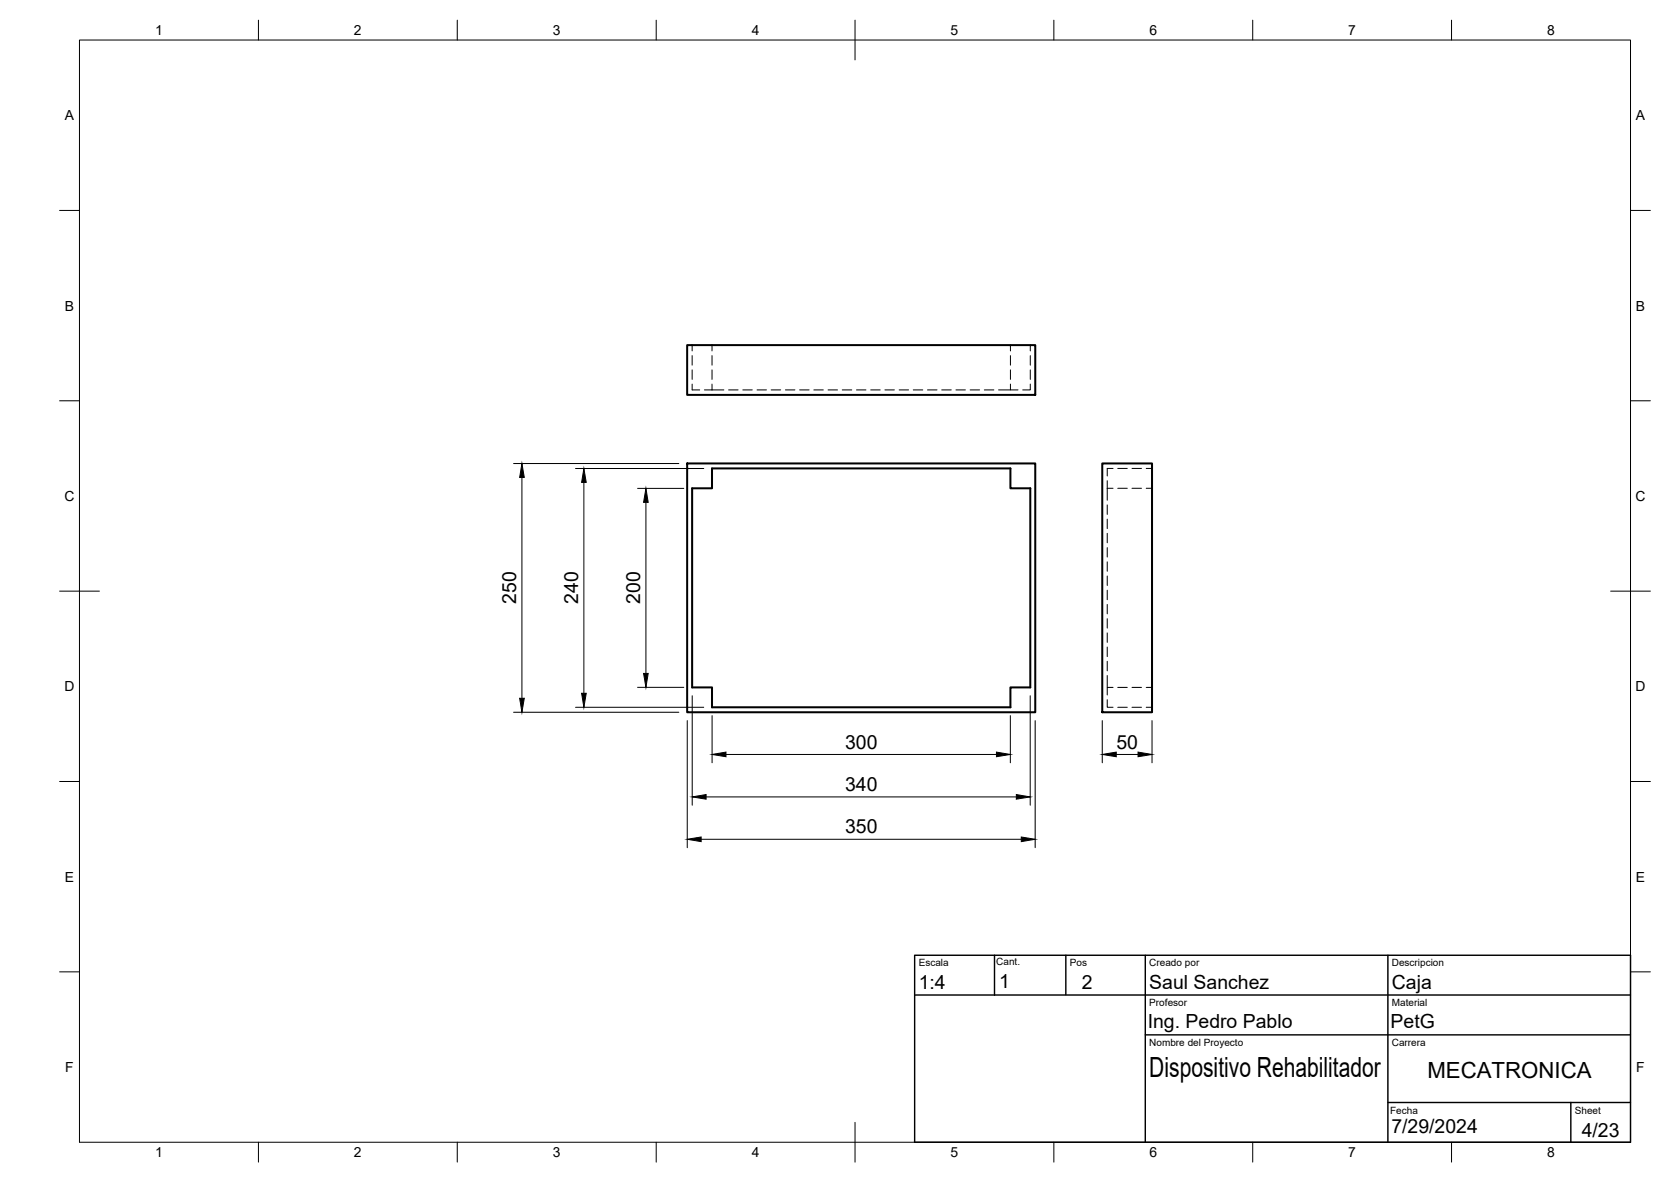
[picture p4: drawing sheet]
<svg xmlns="http://www.w3.org/2000/svg" width="420mm" height="297mm" viewBox="0 0 420 297" stroke-linecap="round" stroke-linejoin="round" font-family="sans-serif">
<!-- layer: Visible -->
<path d="M172.8 86.7h87.5v12.5h-87.5zM172.8 116.5h87.5v62.5h-87.5zM277.2 116.5h12.5v62.5h-12.5zM174 122.7h5v-5h75.1v5h5v50h-5v5h-75.1v-5h-5z" fill="none" stroke="#000" stroke-width=".51"/>
<!-- layer: Hidden -->
<g fill="none" stroke="#000" stroke-width=".25">
<path d="M174 96.5v1.5h1.9M174 86.7v1.5M174 89.4v2.4M174 92.9v2.4M177.1 98h4.9M179 86.7v1.5M179 89.4v2.4M179 92.9v2.4M179 96.5v1.5M183.2 98h2.4M186.8 98h2.3M190.4 98h2.3"/>
<path d="M193.9 98h2.4M197.5 98h2.4M201.1 98h2.4M204.6 98h2.4M208.2 98h2.4M211.8 98h2.4M215.3 98h2.4M218.9 98h2.4M222.5 98h2.4M226.1 98h2.4M229.6 98h2.4M233.2 98h2.4"/>
<path d="M236.8 98h2.4M240.4 98h2.3M243.9 98h2.4M247.5 98h2.4M251.1 98h3M254.1 96.5v1.5h1.9M254.1 86.7v1.5M254.1 89.4v2.4M254.1 92.9v2.4M259.1 96.5v1.5h-1.9M259.1 86.7v1.5M259.1 89.4v2.4"/>
<path d="M259.1 92.9v2.4M279.9 117.7h-1.5v1.9M281.1 117.7h2.3M284.6 117.7h2.4M288.2 117.7h1.5M278.4 120.8v4.9M278.4 126.9v2.4M278.4 130.5v2.3M278.4 134v2.4M278.4 137.6v2.4M278.4 122.7h1.5M281.1 122.7h2.3"/>
<path d="M284.6 122.7h2.4M288.2 122.7h1.5M278.4 141.2v2.4M278.4 144.7v2.4M278.4 148.3v2.4M278.4 151.9v2.4M278.4 155.5v2.3M278.4 159.1v2.3M278.4 175.8v1.9h1.5M278.4 162.6v2.4M278.4 166.2v2.4M278.4 169.8v2.9"/>
<path d="M279.9 172.7h-1.5v2M281.1 172.7h2.3M281.1 177.7h2.3M284.6 172.7h2.4M284.6 177.7h2.4M288.2 172.7h1.5M288.2 177.7h1.5"/>
</g>
<!-- layer: BORDER -->
<g fill="none" stroke="#000" stroke-width=".25">
<path d="M20 10.1h390v276.9h-390zM65 5.1v5M115 5.1v5M165 5.1v5M215 5.1v10M265 5.1v5M315 5.1v5M365 5.1v5M15 52.9h5M410 52.9h5M15 100.7h5M410 100.7h5"/>
<path d="M15 148.6h10M405 148.6h10M15 196.4h5M410 196.4h5M15 244.2h5M410 244.2h5M65 287v5M115 287v5M165 287v5M215 282.1v9.9M265 287v5M315 287v5"/>
<path d="M365 287v5"/>
</g>
<!-- layer: FD_Dimensions -->
<g fill="none" stroke="#000" stroke-width=".25">
<path d="M129.1 116.5h41.6M131.2 120v55.5M144.7 117.7h32.3M146.8 121.2v53M160.3 122.7h11.6M162.4 126.2v43M129.1 179h41.6M144.7 177.7h32.3M160.3 172.7h11.6M174.1 174.8v27.6M179 179.8v11.9M254 179.8v11.9"/>
<path d="M259 174.8v27.6M172.8 181.1v31.9M182.5 189.6h68M260.3 181.1v31.9M277.2 181.1v10.6M280.7 189.6h5.5M289.7 181.1v10.6M176.3 210.9h80.5M177.5 200.3h78"/>
</g>
<g fill="#000" stroke="#000" stroke-width=".25">
<path d="M131.2 116.5l.6 3.5h-1.1zM146.8 117.7l.6 3.5h-1.2zM162.4 122.7l.6 3.5h-1.2zM130.7 175.5h1.1l-.6 3.5zM146.2 174.2h1.2l-.6 3.5zM161.8 169.2h1.2l-.6 3.5zM174.1 200.3l3.4-.6v1.1zM179 189.6l3.5-.6v1.2zM250.5 189l3.5 .6-3.5 .6zM255.5 199.7l3.5 .6-3.5 .5zM277.2 189.6l3.5-.6v1.2zM286.2 189l3.5 .6-3.5 .6z"/>
<path d="M172.8 210.9l3.5-.6v1.2zM256.8 210.3l3.5 .6-3.5 .6z"/>
</g>
<!-- layer: TITLEBLOCK -->
<path d="M230 240.1h180v46.9h-180zM230 250h180M250.1 240.1v10M268 240.1v9.9M288 240.1v46.9M349 240.1v46.9M288 260.1h122M349 277.1h61M395 277.1v9.9" fill="none" stroke="#000" stroke-width=".36"/>
<text font-size="7" x="289" y="270.6">Dispositivo Rehabilitador</text>
<text font-size="5.6" x="358.9" y="270.9">MECATRONICA</text>
<g font-size="4.9">
<text x="129.8" y="151.8" transform="rotate(-90 129.8 151.8)">250</text>
<text x="145.4" y="151.8" transform="rotate(-90 145.4 151.8)">240</text>
<text x="161" y="151.8" transform="rotate(-90 161 151.8)">200</text>
<text x="212.5" y="188.1">300</text>
<text x="280.7" y="188.1">50</text>
<text x="212.5" y="198.8">340</text>
<text x="212.5" y="209.5">350</text>
<text x="231" y="248.5">1:4</text>
<text x="251.2" y="248.2">1</text>
<text x="272.1" y="248.4">2</text>
<text x="289" y="248.5">Saul Sanchez</text>
<text x="350" y="248.5">Caja</text>
<text x="288.6" y="258.3">Ing. Pedro Pablo</text>
<text x="349.7" y="258.4">PetG</text>
<text x="349.8" y="284.8">7/29/2024</text>
<text x="397.7" y="285.7">4/23</text>
</g>
<g font-size="3.5">
<text x="39" y="8.8">1</text>
<text x="89" y="8.8">2</text>
<text x="139" y="8.8">3</text>
<text x="189" y="8.8">4</text>
<text x="239" y="8.8">5</text>
<text x="289" y="8.8">6</text>
<text x="339" y="8.8">7</text>
<text x="389" y="8.8">8</text>
<text x="16.3" y="30.2">A</text>
<text x="411.3" y="30.2">A</text>
<text x="16.3" y="78">B</text>
<text x="411.3" y="78">B</text>
<text x="16.2" y="125.9">C</text>
<text x="411.2" y="125.9">C</text>
<text x="16.2" y="173.7">D</text>
<text x="411.2" y="173.7">D</text>
<text x="16.3" y="221.6">E</text>
<text x="411.3" y="221.6">E</text>
<text x="16.4" y="269.4">F</text>
<text x="411.4" y="269.4">F</text>
<text x="39" y="290.8">1</text>
<text x="89" y="290.8">2</text>
<text x="139" y="290.8">3</text>
<text x="189" y="290.8">4</text>
<text x="239" y="290.8">5</text>
<text x="289" y="290.8">6</text>
<text x="339" y="290.8">7</text>
<text x="389" y="290.8">8</text>
</g>
<g font-size="2.5">
<text x="231" y="242.9">Escala</text>
<text x="250.5" y="242.5">Cant.</text>
<text x="269" y="242.9">Pos</text>
<text x="289" y="242.9">Creado por</text>
<text x="350" y="242.9">Descripcion</text>
<text x="289" y="252.8">Profesor</text>
<text x="350" y="252.8">Material</text>
<text x="289" y="262.9">Nombre del Proyecto</text>
<text x="350" y="262.9">Carrera</text>
<text x="349.5" y="280">Fecha</text>
<text x="396" y="279.9">Sheet</text>
</g>
</svg>
